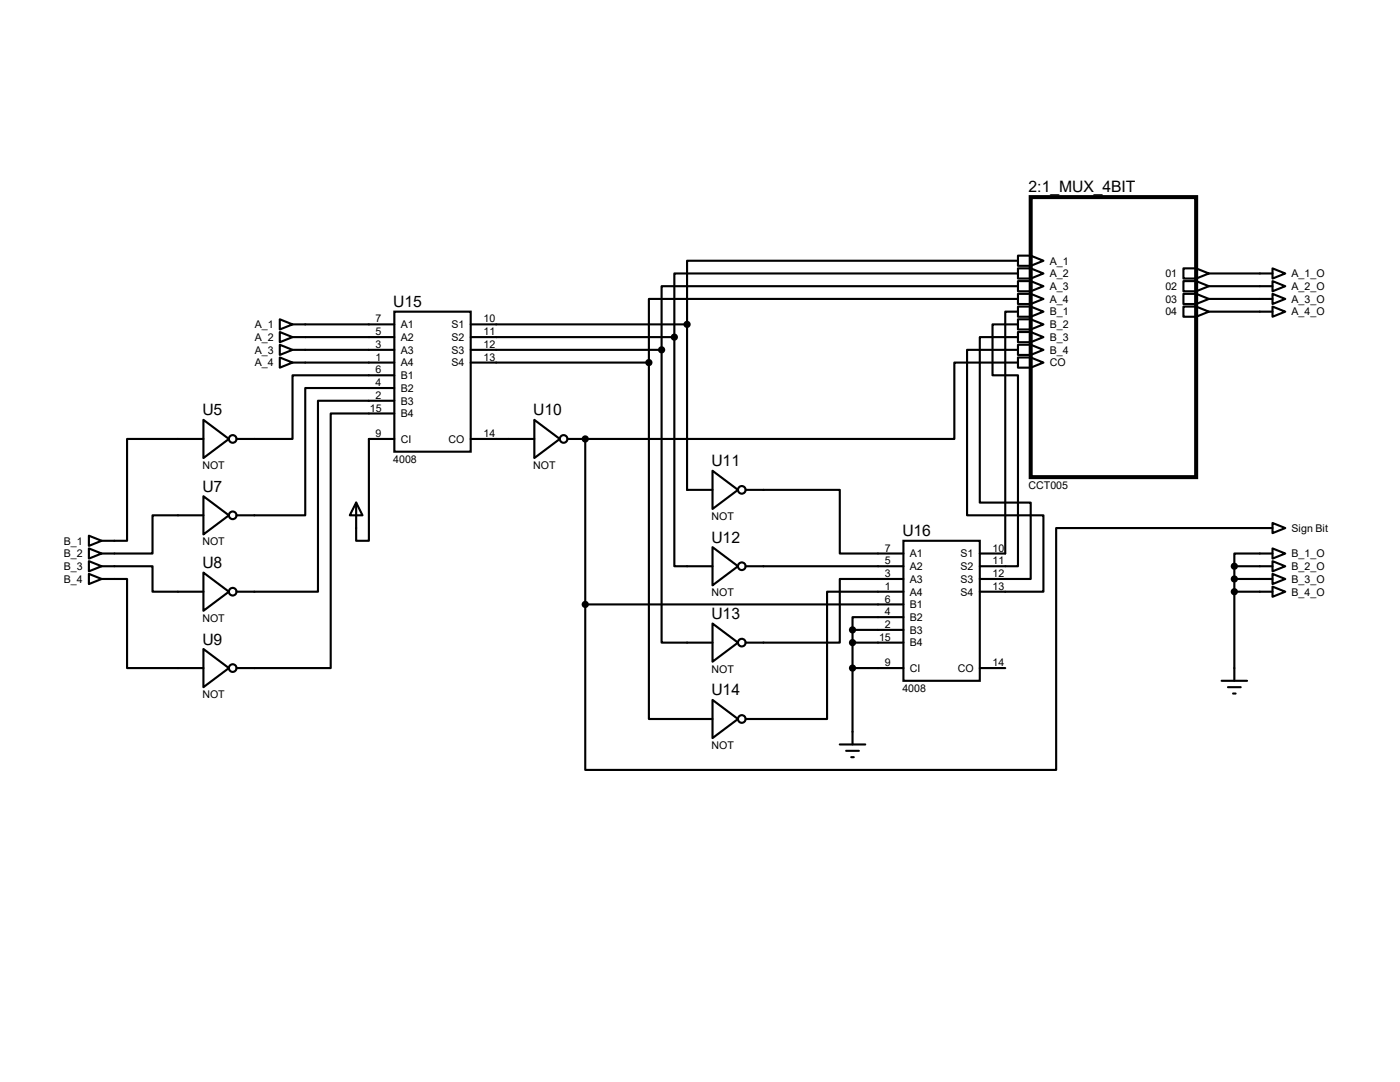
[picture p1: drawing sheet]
<svg xmlns="http://www.w3.org/2000/svg" width="279mm" height="216mm" viewBox="0 0 279 216" stroke-linecap="round" stroke-linejoin="round" font-family="sans-serif">
<g fill="none" stroke="#000" stroke-width=".42">
<path d="M203.2 51h2.5l2.5 1-2.5 1h-2.5zM203.2 53.6h2.5l2.5 1-2.5 1h-2.5zM203.2 56.1h2.5l2.5 1-2.5 1h-2.5zM203.2 58.6h2.5l2.5 1-2.5 1.1h-2.5zM203.2 52h-66.1v12.7M203.2 54.6h-68.6v12.7M203.2 57.1h-71.2v12.7M203.2 59.6h-73.7v12.7M205.7 51v2M205.7 53.6v2M205.7 56.1v2M205.7 58.6v2.1"/>
<path d="M236.2 53.6h2.5l2.6 1-2.6 1h-2.5zM236.2 56.1h2.5l2.6 1-2.6 1h-2.5zM236.2 58.6h2.5l2.6 1-2.6 1.1h-2.5zM238.7 53.6v2M238.7 56.1v2M238.7 58.6v2.1M241.3 54.6h12.7M241.3 57.1h12.7M241.3 59.6h12.7M254 53.6l2.5 1-2.5 1zM254 56.1l2.5 1-2.5 1zM254 58.6l2.5 1-2.5 1.1z"/>
<path d="M55.8 63.7l2.6 1-2.6 1zM55.8 66.3l2.6 1-2.6 1zM55.8 68.8l2.6 1-2.6 1zM55.8 71.3l2.6 1-2.6 1.1zM58.4 64.7h20.3M58.4 67.3h20.3M58.4 69.8h20.3M58.4 72.3h20.3M78.7 62.2h15.2v27.9h-15.2zM78.7 74.9h-20.3v12.7h-11.2M78.7 77.4h-17.8v25.4h-13.7M78.7 80h-15.2v38.1h-16.3"/>
<path d="M93.9 64.7h43.2M93.9 67.3h40.7M93.9 69.8h38.1M93.9 72.3h35.6M129.5 72.3v71.2h12.7M132 69.8v58.4h10.2M134.6 67.3v45.7h7.6M137.1 64.7v33h5.1M203.2 61.2h2.5l2.5 1-2.5 1h-2.5zM203.2 63.7h2.5l2.5 1-2.5 1h-2.5zM203.2 66.3h2.5l2.5 1-2.5 1h-2.5zM203.2 68.8h2.5l2.5 1-2.5 1h-2.5z"/>
<path d="M203.2 71.3h2.5l2.5 1-2.5 1.1h-2.5zM203.2 62.2h-2.6v48.2h-5.1M203.2 64.7h-5.1v10.2h5.1v38.1h-7.7M203.2 67.3h-7.7v33h10.2v15.2h-10.2M203.2 69.8h-10.2v33h15.2v15.3h-12.7M203.2 72.3h-12.7v15.3h-73.7M205.7 61.2v2M205.7 63.7v2M205.7 66.3v2M205.7 68.8v2M205.7 71.3v2.1M236.2 61.2h2.5l2.6 1-2.6 1h-2.5z"/>
<path d="M238.7 61.2v2M241.3 62.2h12.7M254 61.2l2.5 1-2.5 1zM40.6 83.8l5.1 3.8-5.1 3.8zM40.6 99l5.1 3.8-5.1 3.8zM40.6 87.6h-15.2v20.3h-5.1M78.7 82.5h-12.7v50.8h-18.8M78.7 87.6h-5.1v20.3h-2.5v-7.6M93.9 87.6h12.7M106.6 83.8l5.1 3.8-5.1 3.8zM113.2 87.6h3.6M116.8 87.6v33"/>
<path d="M142.2 93.9l5.1 3.8-5.1 3.9zM148.8 97.7h18.8v12.7h12.7M17.7 106.9l2.6 1-2.6 1zM17.7 109.4l2.6 1-2.6 1.1zM17.7 112l2.6 1-2.6 1zM17.7 114.5l2.6 1-2.6 1zM20.3 113h10.1v5.1h10.2M20.3 115.5h5.1v17.8h15.2M40.6 114.3l5.1 3.8-5.1 3.8zM40.6 102.8h-10.2v7.6h-10.1M71.1 100.3l1.2 2.5h-2.5zM142.2 109.2l5.1 3.8-5.1 3.8z"/>
<path d="M148.8 113h31.5M180.3 107.9h15.2v27.9h-15.2zM180.3 115.5h-12.7v12.7h-18.8M180.3 118.1h-15.2v25.4h-16.3M246.3 113h7.7M246.3 113v22.8M246.3 115.5h7.7M246.3 118.1h7.7M254 109.4l2.5 1-2.5 1.1zM254 112l2.5 1-2.5 1zM254 114.5l2.5 1-2.5 1zM254 117.1l2.5 1-2.5 1z"/>
<path d="M254 104.4l2.5 1-2.5 1zM254 110.4h-7.7v2.6M254 105.4h-43.2v48.2h-94v-33M40.6 129.5l5.1 3.8-5.1 3.8zM116.8 120.6h63.5M142.2 124.4l5.1 3.8-5.1 3.8zM142.2 139.7l5.1 3.8-5.1 3.8zM170.1 125.7h10.2M170.1 125.7v22.8M170.1 128.2h10.2M170.1 133.3h10.2M180.3 123.1h-10.2v2.6"/>
<path d="M195.5 133.3h5.1M243.8 135.8h5.1M245.1 137.1h2.5M246.1 138.4h.5M167.6 148.5h5.1M168.9 149.8h2.5M169.9 151.1h.5"/>
<circle cx="46.4" cy="87.6" r=".76"/>
<circle cx="112.5" cy="87.6" r=".76"/>
<circle cx="148" cy="97.7" r=".76"/>
<circle cx="46.4" cy="118.1" r=".76"/>
<circle cx="46.4" cy="102.8" r=".76"/>
<circle cx="148" cy="113" r=".76"/>
<circle cx="46.4" cy="133.3" r=".76"/>
<circle cx="148" cy="128.2" r=".76"/>
<circle cx="148" cy="143.5" r=".76"/>
</g>
<circle cx="116.8" cy="87.6" r=".21" fill="#000"/>
<g fill="#000" stroke="#000" stroke-width=".42">
<circle cx="129.5" cy="72.3" r=".51"/>
<circle cx="132" cy="69.8" r=".51"/>
<circle cx="134.6" cy="67.3" r=".51"/>
<circle cx="137.1" cy="64.7" r=".51"/>
<circle cx="116.8" cy="87.6" r=".51"/>
<circle cx="246.3" cy="118.1" r=".51"/>
<circle cx="246.3" cy="115.5" r=".51"/>
<circle cx="246.3" cy="113" r=".51"/>
<circle cx="116.8" cy="120.6" r=".51"/>
<circle cx="170.1" cy="133.3" r=".51"/>
<circle cx="170.1" cy="125.7" r=".51"/>
<circle cx="170.1" cy="128.2" r=".51"/>
</g>
<path d="M205.7 39.3h33v55.9h-33z" fill="none" stroke="#000" stroke-width=".8"/>
<g font-size="3.1">
<text x="205.3" y="38.2">2:1_MUX_4BIT</text>
<text x="78.5" y="61.3">U15</text>
<text x="40.4" y="82.9">U5</text>
<text x="106.4" y="82.9">U10</text>
<text x="142" y="93">U11</text>
<text x="40.4" y="98.1">U7</text>
<text x="180.1" y="107">U16</text>
<text x="40.4" y="113.4">U8</text>
<text x="142" y="108.3">U12</text>
<text x="142" y="123.5">U13</text>
<text x="40.4" y="128.6">U9</text>
<text x="142" y="138.8">U14</text>
</g>
<g font-size="2.1">
<text x="209.5" y="52.8">A_1</text>
<text x="209.5" y="55.3">A_2</text>
<text x="209.5" y="57.9">A_3</text>
<text x="232.6" y="55.3">01</text>
<text x="232.6" y="57.9">02</text>
<text x="257.8" y="55.3">A_1_O</text>
<text x="257.8" y="57.9">A_2_O</text>
<text x="50.8" y="65.5">A_1</text>
<text x="75" y="64.3">7</text>
<text x="80" y="65.5">A1</text>
<text x="90.1" y="65.5">S1</text>
<text x="96.5" y="64.3">10</text>
<text x="209.5" y="60.4">A_4</text>
<text x="209.5" y="62.9">B_1</text>
<text x="209.5" y="65.5">B_2</text>
<text x="232.6" y="62.9">04</text>
<text x="232.6" y="60.4">03</text>
<text x="257.8" y="60.4">A_3_O</text>
<text x="257.8" y="62.9">A_4_O</text>
<text x="50.8" y="68">A_2</text>
<text x="50.8" y="70.6">A_3</text>
<text x="75" y="66.9">5</text>
<text x="75" y="69.4">3</text>
<text x="75" y="72">1</text>
<text x="80" y="68">A2</text>
<text x="80" y="70.6">A3</text>
<text x="90.1" y="68">S2</text>
<text x="90.1" y="70.6">S3</text>
<text x="96.5" y="66.9">11</text>
<text x="96.5" y="69.4">12</text>
<text x="96.5" y="72">13</text>
<text x="209.5" y="68">B_3</text>
<text x="209.5" y="70.6">B_4</text>
<text x="50.8" y="73.1">A_4</text>
<text x="75" y="74.5">6</text>
<text x="75" y="77">4</text>
<text x="80" y="73.1">A4</text>
<text x="80" y="75.6">B1</text>
<text x="90.1" y="73.1">S4</text>
<text x="209.5" y="73.1">CO</text>
<text x="73.8" y="82.1">15</text>
<text x="75" y="79.6">2</text>
<text x="80" y="78.2">B2</text>
<text x="80" y="80.7">B3</text>
<text x="80" y="83.3">B4</text>
<text x="75" y="87.2">9</text>
<text x="80" y="88.3">CI</text>
<text x="89.5" y="88.3">CO</text>
<text x="96.5" y="87.2">14</text>
<text x="40.4" y="93.6">NOT</text>
<text x="78.5" y="92.3">4008</text>
<text x="106.4" y="93.6">NOT</text>
<text x="205.3" y="97.6">CCT005</text>
<text x="142" y="103.7">NOT</text>
<text x="257.8" y="106.1">Sign Bit</text>
<text x="12.7" y="108.7">B_1</text>
<text x="12.7" y="111.2">B_2</text>
<text x="12.7" y="113.7">B_3</text>
<text x="40.4" y="108.8">NOT</text>
<text x="176.6" y="110.1">7</text>
<text x="176.6" y="112.6">5</text>
<text x="181.6" y="111.2">A1</text>
<text x="181.6" y="113.7">A2</text>
<text x="191.7" y="111.2">S1</text>
<text x="191.7" y="113.7">S2</text>
<text x="198.1" y="110.1">10</text>
<text x="198.1" y="112.6">11</text>
<text x="257.8" y="111.2">B_1_O</text>
<text x="257.8" y="113.7">B_2_O</text>
<text x="12.7" y="116.3">B_4</text>
<text x="142" y="119">NOT</text>
<text x="176.6" y="115.1">3</text>
<text x="176.6" y="117.7">1</text>
<text x="181.6" y="116.3">A3</text>
<text x="181.6" y="118.8">A4</text>
<text x="191.7" y="116.3">S3</text>
<text x="191.7" y="118.8">S4</text>
<text x="198.1" y="115.1">12</text>
<text x="198.1" y="117.7">13</text>
<text x="257.8" y="116.3">B_3_O</text>
<text x="257.8" y="118.8">B_4_O</text>
<text x="40.4" y="124">NOT</text>
<text x="176.6" y="120.2">6</text>
<text x="176.6" y="122.8">4</text>
<text x="176.6" y="125.3">2</text>
<text x="181.6" y="121.4">B1</text>
<text x="181.6" y="123.9">B2</text>
<text x="175.4" y="127.8">15</text>
<text x="181.6" y="126.4">B3</text>
<text x="181.6" y="129">B4</text>
<text x="142" y="134.2">NOT</text>
<text x="176.6" y="132.9">9</text>
<text x="181.6" y="134.1">CI</text>
<text x="191.1" y="134.1">CO</text>
<text x="198.1" y="132.9">14</text>
<text x="40.4" y="139.3">NOT</text>
<text x="180.1" y="138">4008</text>
<text x="142" y="149.4">NOT</text>
</g>
</svg>
